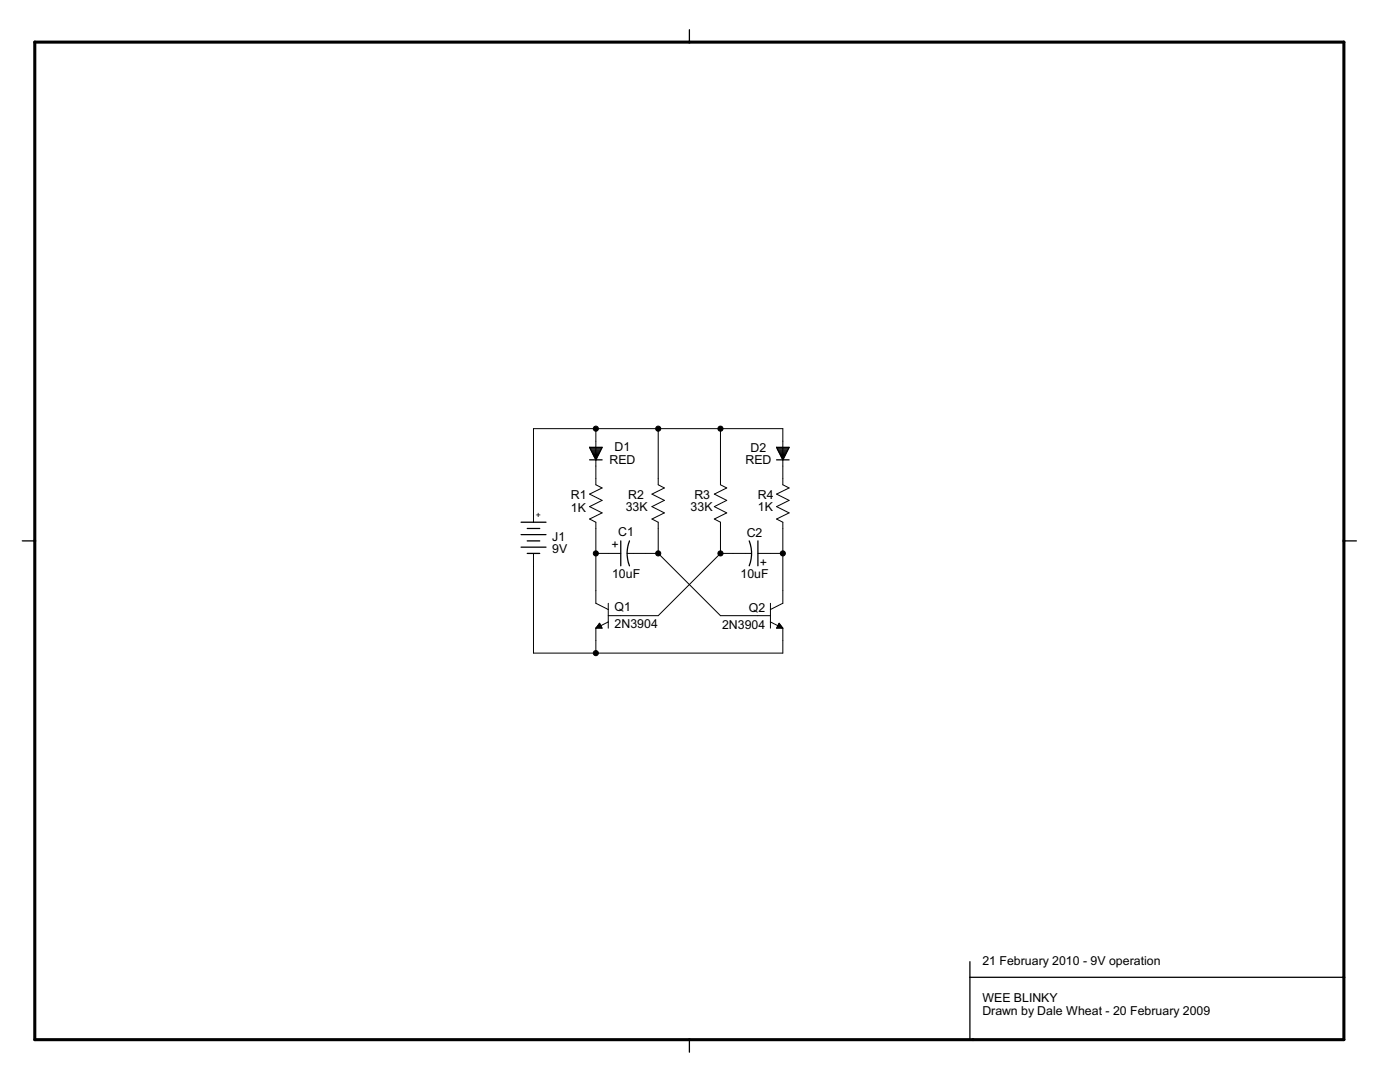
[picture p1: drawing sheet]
<svg xmlns="http://www.w3.org/2000/svg" width="279mm" height="216mm" viewBox="0 0 279 216" stroke-linecap="round" stroke-linejoin="round" font-family="sans-serif">
<path d="M6.9 8.4v99.5zM6.9 8.4h130.7zM137.6 8.4h130.6zM6.9 107.9v99.6zM268.2 8.4v99.5zM268.2 107.9v87.1zM6.9 207.5h130.7zM137.6 207.5h56.6zM194.2 207.5h74zM268.2 195v12.5z" fill="#000" stroke="#000" stroke-width=".61"/>
<g fill="#000" stroke="#000" stroke-width=".25">
<path d="M137.6 5.9v2.5zM117.7 89.3l1.2 2.5zM117.7 89.4h2.4zM117.8 89.6h2.2zM117.9 89.8h2zM118 90h1.8zM118.2 90.2h1.5zM118.3 90.4h1.3zM118.4 90.7h1.1zM118.5 90.9h.8zM118.6 91.1h.6zM118.7 91.3h.4z"/>
<path d="M118.8 91.5h.2zM117.7 89.3h1.2zM120.2 89.3l-1.3 2.5zM118.9 89.3h1.3zM117.7 91.8h2.5zM155 89.3l1.2 2.5zM155 89.4h2.4zM155.2 89.6h2.1zM155.3 89.8h1.9zM155.4 90h1.7zM155.5 90.2h1.5zM155.6 90.4h1.3z"/>
<path d="M155.7 90.7h1.1zM155.8 90.9h.9zM155.9 91.1h.7zM156 91.3h.5zM156.1 91.5h.2zM155 89.3h1.2zM157.5 89.3l-1.3 2.5zM156.2 89.3h1.3zM155 91.8h2.5zM4.4 107.9h2.5zM104 109.2h5zM104 106.7h5z"/>
<path d="M104 104.2h2.5zM105.2 110.4h2.5zM105.2 107.9h2.5zM105.2 105.5h2.5zM106.5 104.2h2.5zM123.9 107.9v5zM151.3 107.9v5zM268.2 107.9h2.5zM193.6 195h74.6zM193.6 191.9v3.1zM137.6 207.5v2.5zM193.6 195v12.5z"/>
<path d="M193.6 207.5h.6z"/>
</g>
<g fill="#000" stroke="#000" stroke-width=".2">
<path d="M106.5 85.5h12.4zM117.7 98.6l2.5-1.2zM118.9 88v2.5zM118.9 90.5v2.5zM118.9 95.5v1.2zM118.9 93v2.5zM118.9 85.5h12.5zM118.9 85.5v2.5zM117.7 98.6l2.5 1.2zM118.9 96.7l1.3 .7zM130.1 98.6l2.5-1.2zM131.4 95.5v1.2z"/>
<path d="M131.4 85.5h12.4zM131.4 85.5v10zM130.1 98.6l2.5 1.2zM131.4 96.7l1.2 .7zM142.6 98.6l2.4-1.2zM143.8 95.5v1.2zM143.8 85.5h12.4zM143.8 85.5v10zM142.6 98.6l2.4 1.2zM143.8 96.7l1.2 .7zM155 98.6l2.5-1.2zM156.2 88v2.5z"/>
<path d="M156.2 90.5v2.5zM156.2 95.5v1.2zM156.2 93v2.5zM156.2 85.5v2.5zM155 98.6l2.5 1.2zM156.2 96.7l1.3 .7zM106.5 100.5v2.5zM106.5 110.4v2.5zM106.5 103v1.2zM106.5 85.5v15zM117.7 103.6l2.5-1.3zM117.7 101.1l2.5-1.3z"/>
<path d="M118.9 104.2v1.3zM117.7 103.6l1.2 .6zM118.9 117.9v2.5zM118.9 105.5v4.9zM118.9 110.4v7.5zM117.7 101.1l2.5 1.2zM121.4 110.4h2.5zM118.9 110.4h2.5zM125.1 110.4h1.3zM126.4 110.4h2.5zM128.9 110.4h2.5zM130.1 103.6l2.5-1.3z"/>
<path d="M130.1 101.1l2.5-1.3zM131.4 104.2v1.3zM130.1 103.6l1.3 .6zM131.4 110.4l12.4 12.5zM131.4 105.5v4.9zM130.1 101.1l2.5 1.2zM142.6 103.6l2.4-1.3zM142.6 101.1l2.4-1.3zM143.8 104.2v1.3zM142.6 103.6l1.2 .6zM131.4 122.9l12.4-12.5zM143.8 105.5v4.9z"/>
<path d="M142.6 101.1l2.4 1.2zM146.3 110.4h2.5zM143.8 110.4h2.5zM148.8 110.4h1.2zM151.3 110.4h2.5zM153.8 110.4h2.4zM155 103.6l2.5-1.3zM155 101.1l2.5-1.3zM156.2 104.2v1.3zM155 103.6l1.2 .6zM156.2 117.9v2.5zM156.2 105.5v4.9z"/>
<path d="M156.2 110.4v7.5zM155 101.1l2.5 1.2zM106.5 112.9v17.4zM118.9 125.3v2.5zM119.7 124.4l-.8 .9zM106.5 130.3h12.4zM118.9 127.8v2.5zM119 125.3h1.1zM119 125.2h1.1zM119.1 125.1h.9zM119.2 124.9h.8zM119.3 124.8h.6z"/>
<path d="M119.4 124.7h.4zM119.5 124.6h.3zM119.6 124.5h.1zM119.7 124.4l.5 .9zM118.9 125.3h1.3zM121.4 120.4v1.2zM121.4 121.6v2.5zM121.4 124.1v1.2zM118.9 120.4l2.5 1.2zM118.9 125.3l2.5-1.2zM121.4 122.9h2.5zM123.9 122.9h7.5z"/>
<path d="M143.8 122.9h7.5zM151.3 122.9h2.5zM153.8 120.4v1.2zM153.8 121.6v2.5zM153.8 124.1v1.2zM153.8 121.6l2.4-1.2zM153.8 124.1l2.4 1.2zM155 125.3h1.2zM155.1 125.2h1zM155.1 125.1h.9zM155.2 124.9h.7zM155.3 124.8h.5z"/>
<path d="M155.3 124.7h.4zM155.4 124.6h.3zM155.4 124.5h.2zM155.5 124.4l-.5 .9zM156.2 125.3v2.5zM155.5 124.4l.7 .9zM156.2 127.8v2.5zM118.9 130.3h37.3z"/>
<circle cx="118.9" cy="85.5" r=".51"/>
<circle cx="131.4" cy="85.5" r=".51"/>
<circle cx="143.8" cy="85.5" r=".51"/>
<circle cx="118.9" cy="110.4" r=".51"/>
<circle cx="131.4" cy="110.4" r=".51"/>
<circle cx="143.8" cy="110.4" r=".51"/>
<circle cx="156.2" cy="110.4" r=".51"/>
<circle cx="118.9" cy="130.3" r=".51"/>
</g>
<path d="M125.6 107.9a6.7 6.7 0 0 0 0 5M149.5 107.9a6.7 6.7 0 0 1 0 5" fill="none" stroke="#000" stroke-width=".25"/>
<g font-size="2.8">
<text x="121.6" y="92.5">RED</text>
<text x="122.6" y="90">D1</text>
<text x="148.8" y="92.5">RED</text>
<text x="149.8" y="90.3">D2</text>
<text x="113.9" y="99.5">R1</text>
<text x="124.9" y="102">33K</text>
<text x="125.4" y="99.5">R2</text>
<text x="137.8" y="102">33K</text>
<text x="138.6" y="99.5">R3</text>
<text x="151.3" y="102">1K</text>
<text x="151.3" y="99.5">R4</text>
<text x="110.2" y="107.9">J1</text>
<text x="113.9" y="102.2">1K</text>
<text x="123.4" y="106.9">C1</text>
<text x="149" y="107.2">C2</text>
<text x="110.2" y="110.4">9V</text>
<text x="123.6" y="109.4" transform="rotate(-90 123.6 109.4)">+</text>
<text x="153.2" y="112.9" transform="rotate(-90 153.2 112.9)">+</text>
<text x="122.1" y="115.4">10uF</text>
<text x="147.8" y="115.4">10uF</text>
<text x="122.6" y="125.3">2N3904</text>
<text x="122.6" y="121.9">Q1</text>
<text x="144.1" y="125.6">2N3904</text>
<text x="149.5" y="122.1">Q2</text>
<text x="196" y="192.5">21 February 2010 - 9V operation</text>
<text x="196" y="200">WEE BLINKY</text>
<text x="196" y="202.5">Drawn by Dale Wheat - 20 February 2009</text>
</g>
<text font-size="1.9" x="107" y="103.5">+</text>
</svg>
